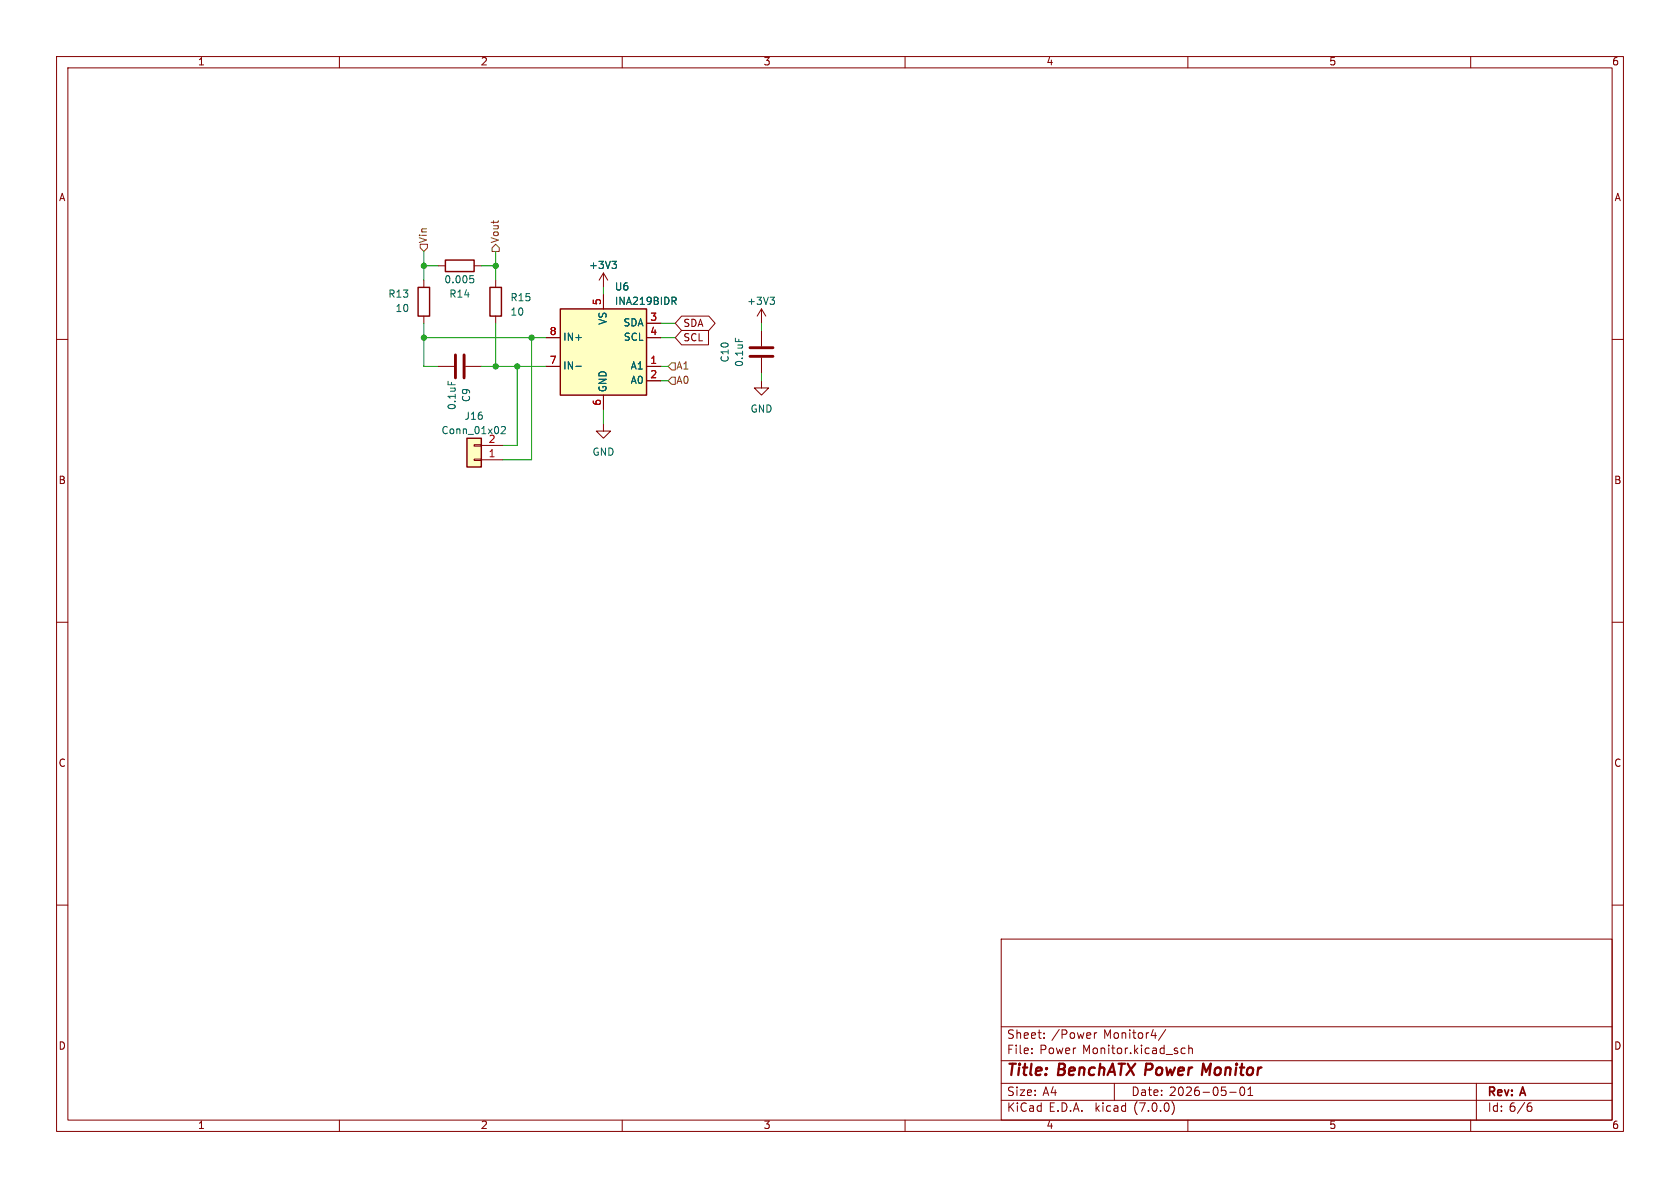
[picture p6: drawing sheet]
<svg xmlns="http://www.w3.org/2000/svg" width="297mm" height="210mm" viewBox="0 0 297 210" stroke-linecap="round" stroke-linejoin="round" font-family="sans-serif">
<g fill="none" stroke="#840000" stroke-width=".18">
<path d="M10 10h277v190h-277zM12 12h273v186h-273zM60 10v2M110 10v2M160 10v2M210 10v2M260 10v2M10 60h2M74.9 49.5v1.3M74.9 55.9v1.3M77.5 47h1.2M83.8 47h1.3"/>
<path d="M87.6 49.5v1.3M87.6 55.9v1.3M96.5 59.7h2.6M106.7 48.3v2.5M106.7 52.1v2.5M106.7 48.3l-.8 1.2M106.7 48.3l.7 1.2M114.3 57.2h2.5M114.3 59.7h2.5M120.5 55.9h4.8l1.1 1.3-1.1 1.2h-4.8l-1.1-1.2zM120.5 58.4h4.8v2.6h-4.8l-1.1-1.3zM134.6 54.6l-.7 1.3"/>
<path d="M134.6 54.6v2.6M134.6 58.4v2.8M134.6 54.6l.8 1.3M285 60h2M77.5 64.8h2.8M82.3 64.8h2.8M83.8 78.6h1.3v.3h-1.3zM85.1 78.7h3.8M96.5 64.8h2.6M106.7 74.9v1.3h1.2l-1.2 1.3-1.3-1.3h1.3M106.7 69.9v2.5M114.3 64.8h2.5"/>
<path d="M114.3 67.3h2.5M134.6 67.3v1.3h1.3l-1.3 1.3-1.3-1.3h1.3M134.6 63.2v2.8M83.8 81.2h1.3v.2h-1.3zM85.1 81.3h3.8M10 110h2M285 110h2M10 160h2M285 160h2M177 166h108v32h-108zM60 198v2M110 198v2"/>
<path d="M160 198v2M177 194.5h108M177 191.5h108M177 187.5h108M177 181.5h108M182.4 186.1v.2M182.4 185.3v.2M184.6 183.4v.2M184.6 182.6v.2M193.5 182.6v1M193.9 182.6h-.3l-.1 .2M197 191.5v3"/>
<path d="M206.1 182l-1.3 1.9M207.2 194.8a1.74 1.74 0 0 1 0 2.2M208.8 186l.3 .3 .4-.1M209.5 185.3h-.4l-.3 .2M210 198v2M210.2 185.4l.2-.1h.3l.1 1M210.2 184.8v1.5M217.4 193.1h1.1M219.4 192.2h.1a.81 .81 0 0 1 .6 .6 .81 .81 0 0 1-.3 .8l-.1 .1a.81 .81 0 0 1-.6-.7 .81 .81 0 0 1 .3-.8zM220.6 193.7h.9M220.6 192.6l.4-.4v1.5M260 198v2"/>
<path d="M261 191.5v6.5M270.3 195.5h.2l.3 .3v.5l-.5 .2M270.4 195h-.1"/>
</g>
<path d="M212.7 188l.5 1.5" fill="none" stroke="#840000" stroke-width=".4"/>
<path d="M73.9 50.8h2v5.1h-2zM78.7 46h5.1v2h-5.1zM86.6 50.8h2v5.1h-2zM99.1 54.6h15.2v15.3h-15.2zM82.5 77.5h2.6v5.1h-2.6z" fill="none" stroke="#840000" stroke-width=".25"/>
<path d="M83.1 48.7h.6M83.2 49.2h.3l.3 .3-.1 .4-.5 .1M108.2 46.2h.8l-.4 .5M108.7 46.7l.3 .2v.3l-.3 .3M119.1 53.2l.4 .6M119.3 52.5l.2 .3v.3l-.2 .1M130 59.8v.6M136.1 52.5h.8l-.4 .5M136.7 53l.2 .3v.3l-.2 .2M79.2 67.4v.6M88.6 75.5l.5-.1 .3 .4-.8 .9h.8M101.8 64.8h1" fill="none" stroke="#006464" stroke-width=".18"/>
<path d="M80.5 62.7v4.1M82 62.7v4.1M132.6 63h4.1M132.6 61.5h4.1" fill="none" stroke="#840000" stroke-width=".51"/>
<g fill="#ffffc2" stroke="#ffffc2" stroke-width=".18">
<path d="M99.1 54.6h15.2v15.3h-15.2z"/>
<path d="M82.5 77.5h2.6v5.1h-2.6z"/>
</g>
<path d="M74.3 43.2h1.3v.6l-.7 .7-.6-.7zM87.6 43.2l.7 .6v.7h-1.3v-.7zM118.1 64.8l.6-.7h.7v1.3h-.7zM118.7 66.7h.7v1.2h-.7l-.6-.6z" fill="none" stroke="#725600" stroke-width=".18"/>
<g fill="none" stroke="#009600" stroke-width=".18">
<path d="M74.9 44.5v5M74.9 57.2v7.6h2.6M74.9 47h2.6M74.9 59.7h21.6M85.1 47h2.5M87.6 44.5v5M87.6 57.2v7.6M94 59.7v21.6h-5.1M106.7 50.8v1.3M116.8 59.7h2.6M116.8 57.2h2.6M134.6 57.2v1.2"/>
<path d="M85.1 64.8h11.4M91.4 64.8v13.9h-2.5M106.7 72.4v2.5M116.8 64.8h1.3M116.8 67.3h1.3M134.6 66v1.3"/>
</g>
<g fill="#009600" stroke="#009600" stroke-width=".18">
<circle cx="74.9" cy="47" r=".46"/>
<circle cx="87.6" cy="64.8" r=".46"/>
<circle cx="74.9" cy="59.7" r=".46"/>
<circle cx="87.6" cy="47" r=".46"/>
<circle cx="91.4" cy="64.8" r=".46"/>
<circle cx="94" cy="59.7" r=".46"/>
</g>
<g font-size="2.8" fill="#840000">
<text x="178" y="190.8">Title:</text>
<text x="187.1" y="190.8">BenchATX Power</text>
<text x="213.8" y="190.8">Monitor</text>
</g>
<g font-size="2.1" fill="#840000">
<text x="178" y="183.9">Sheet:</text>
<text x="185.9" y="183.9">/Power</text>
<text x="195.1" y="183.9">Monitor4/</text>
<text x="178" y="186.6">File:</text>
<text x="183.8" y="186.6">Power</text>
<text x="191.4" y="186.6">Monitor.kicad_sch</text>
<text x="178" y="196.8">KiCad</text>
<text x="178" y="194">Size:</text>
<text x="184.3" y="194">A4</text>
<text x="185.4" y="196.8">E.D.A.</text>
<text x="193.7" y="196.8">kicad</text>
<text x="200" y="194">Date:</text>
<text x="200.6" y="196.8">(7.0.0)</text>
<text x="206.7" y="194">2026-05-01</text>
<text x="263" y="194.2">Rev:</text>
<text x="263" y="196.8">Id: 6/6</text>
<text x="269" y="194.2">A</text>
</g>
<g font-size="1.8" fill="#840000">
<text x="35" y="11.8">1</text>
<text x="85" y="11.8">2</text>
<text x="135" y="11.8">3</text>
<text x="185" y="11.8">4</text>
<text x="235" y="11.8">5</text>
<text x="285" y="11.8">6</text>
<text x="10.4" y="35.8">A</text>
<text x="285.4" y="35.8">A</text>
<text x="120.8" y="58.1">SDA</text>
<text x="120.8" y="60.6">SCL</text>
<text x="10.3" y="85.8">B</text>
<text x="285.3" y="85.8">B</text>
<text x="10.3" y="135.8">C</text>
<text x="285.3" y="135.8">C</text>
<text x="10.3" y="185.8">D</text>
<text x="285.3" y="185.8">D</text>
<text x="35" y="199.8">1</text>
<text x="85" y="199.8">2</text>
<text x="135" y="199.8">3</text>
<text x="185" y="199.8">4</text>
<text x="235" y="199.8">5</text>
<text x="285" y="199.8">6</text>
</g>
<g font-size="1.8" fill="#725600">
<text x="75.8" y="43" transform="rotate(-90 75.8 43)">Vin</text>
<text x="88.5" y="43" transform="rotate(-90 88.5 43)">Vout</text>
<text x="119.6" y="65.6">A1</text>
<text x="119.6" y="68.1">A0</text>
</g>
<g font-size="1.8" fill="#006464">
<text x="104.1" y="47.8">+3V3</text>
<text x="68.6" y="52.9">R13</text>
<text x="78.5" y="50.4">0.005</text>
<text x="79.4" y="52.9">R14</text>
<text x="90.2" y="53.5">R15</text>
<text x="108.6" y="51.6">U6</text>
<text x="69.9" y="55.4">10</text>
<text x="90.2" y="56.1">10</text>
<text x="107.5" y="57.5" transform="rotate(-90 107.5 57.5)">VS</text>
<text x="108.6" y="54.2">INA219BIDR</text>
<text x="110.1" y="58">SDA</text>
<text x="132" y="54.2">+3V3</text>
<text x="99.6" y="65.6">IN-</text>
<text x="99.6" y="60.5">IN+</text>
<text x="110.2" y="60.5">SCL</text>
<text x="111.4" y="65.6">A1</text>
<text x="129.1" y="64.1" transform="rotate(-90 129.1 64.1)">C10</text>
<text x="131.6" y="64.9" transform="rotate(-90 131.6 64.9)">0.1uF</text>
<text x="83.4" y="71.2" transform="rotate(-90 83.4 71.2)">C9</text>
<text x="107.5" y="69.3" transform="rotate(-90 107.5 69.3)">GND</text>
<text x="111.4" y="68.1">A0</text>
<text x="78" y="77">Conn_01x02</text>
<text x="80.8" y="72.5" transform="rotate(-90 80.8 72.5)">0.1uF</text>
<text x="82.1" y="74.5">J16</text>
<text x="132.6" y="73.2">GND</text>
<text x="86.3" y="78.5">2</text>
<text x="104.7" y="80.8">GND</text>
</g>
<g font-size="1.8" fill="#a90000">
<text x="97.1" y="59.4">8</text>
<text x="106.4" y="54" transform="rotate(-90 106.4 54)">5</text>
<text x="114.9" y="56.9">3</text>
<text x="114.9" y="59.4">4</text>
<text x="97.1" y="64.5">7</text>
<text x="114.9" y="64.5">1</text>
<text x="106.4" y="71.8" transform="rotate(-90 106.4 71.8)">6</text>
<text x="114.9" y="67.1">2</text>
<text x="86.3" y="81">1</text>
</g>
</svg>
